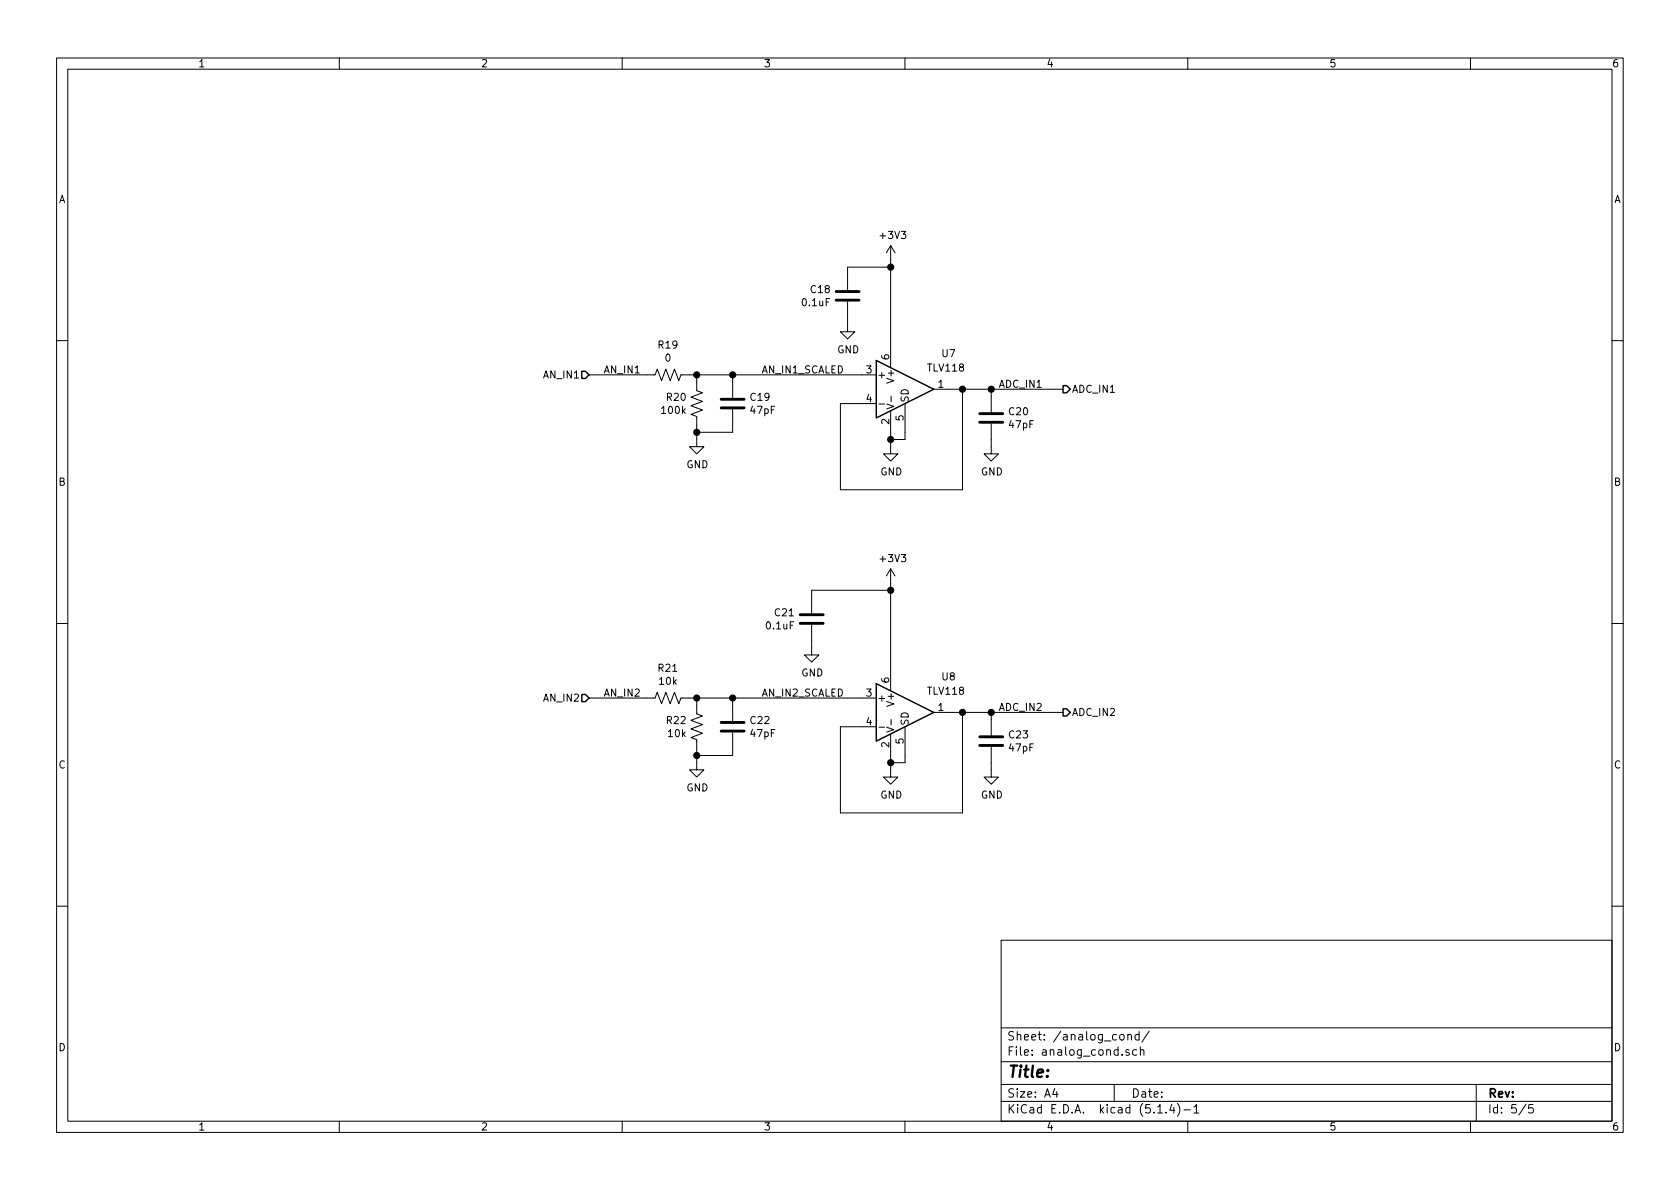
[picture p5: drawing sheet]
EESchema Schematic File Version 4
LIBS:wiproc-cache
EELAYER 30 0
EELAYER END
$Descr A4 11693 8268
encoding utf-8
Sheet 5 5
Title ""
Date ""
Rev ""
Comp ""
Comment1 ""
Comment2 ""
Comment3 ""
Comment4 ""
$EndDescr
$Comp
L power:GND #PWR047
U 1 1
P 6200 3100
F 0 "#PWR047" H 6200 2850 50  0001 C CNN
F 1 "GND" H 6205 2927 50  0000 C CNN
F 2 "" H 6200 3100 50  0001 C CNN
F 3 "" H 6200 3100 50  0001 C CNN
	1    6200 3100
	1    0    0    -1  
$EndComp
Wire Wire Line
	6200 3000 6200 3050
Wire Wire Line
	6300 3000 6300 3050
Wire Wire Line
	6300 3050 6200 3050
Connection ~ 6200 3050
Wire Wire Line
	6200 3050 6200 3100
Wire Wire Line
	6000 2800 5850 2800
Wire Wire Line
	5850 2800 5850 3400
Wire Wire Line
	5850 3400 6700 3400
Wire Wire Line
	6700 3400 6700 2700
Wire Wire Line
	6700 2700 6600 2700
Text HLabel 7400 2700 2    50   Output ~ 0
ADC_IN1
Wire Wire Line
	6700 2700 6900 2700
Connection ~ 6700 2700
Text Label 6950 2700 0    50   ~ 0
ADC_IN1
$Comp
L power:+3V3 #PWR044
U 1 1
P 6200 1800
F 0 "#PWR044" H 6200 1650 50  0001 C CNN
F 1 "+3V3" H 6215 1973 50  0000 C CNN
F 2 "" H 6200 1800 50  0001 C CNN
F 3 "" H 6200 1800 50  0001 C CNN
	1    6200 1800
	1    0    0    -1  
$EndComp
Wire Wire Line
	6200 1800 6200 1850
$Comp
L Device:R_US R20
U 1 1
P 4850 2800
F 0 "R20" H 4783 2846 50  0000 R CNN
F 1 "100k" H 4783 2755 50  0000 R CNN
F 2 "Resistor_SMD:R_0603_1608Metric_Pad1.05x0.95mm_HandSolder" V 4890 2790 50  0001 C CNN
F 3 "~" H 4850 2800 50  0001 C CNN
	1    4850 2800
	1    0    0    -1  
$EndComp
$Comp
L power:GND #PWR046
U 1 1
P 4850 3050
F 0 "#PWR046" H 4850 2800 50  0001 C CNN
F 1 "GND" H 4855 2877 50  0000 C CNN
F 2 "" H 4850 3050 50  0001 C CNN
F 3 "" H 4850 3050 50  0001 C CNN
	1    4850 3050
	1    0    0    -1  
$EndComp
Wire Wire Line
	4850 2950 4850 3000
$Comp
L Device:R_US R19
U 1 1
P 4650 2600
F 0 "R19" V 4855 2600 50  0000 C CNN
F 1 "0" V 4764 2600 50  0000 C CNN
F 2 "Resistor_SMD:R_0603_1608Metric_Pad1.05x0.95mm_HandSolder" V 4690 2590 50  0001 C CNN
F 3 "~" H 4650 2600 50  0001 C CNN
	1    4650 2600
	0    -1   -1   0   
$EndComp
Wire Wire Line
	4800 2600 4850 2600
Wire Wire Line
	4850 2650 4850 2600
Connection ~ 4850 2600
Wire Wire Line
	4850 2600 5100 2600
$Comp
L Device:C C19
U 1 1
P 5100 2800
F 0 "C19" H 5215 2846 50  0000 L CNN
F 1 "47pF" H 5215 2755 50  0000 L CNN
F 2 "Capacitor_SMD:C_0603_1608Metric_Pad1.05x0.95mm_HandSolder" H 5138 2650 50  0001 C CNN
F 3 "~" H 5100 2800 50  0001 C CNN
	1    5100 2800
	1    0    0    -1  
$EndComp
Wire Wire Line
	5100 2950 5100 3000
Wire Wire Line
	5100 3000 4850 3000
Connection ~ 4850 3000
Wire Wire Line
	4850 3000 4850 3050
Wire Wire Line
	5100 2650 5100 2600
Connection ~ 5100 2600
Wire Wire Line
	5100 2600 6000 2600
Text HLabel 4100 2600 0    50   Input ~ 0
AN_IN1
Wire Wire Line
	4100 2600 4500 2600
$Comp
L Device:C C20
U 1 1
P 6900 2900
F 0 "C20" H 7015 2946 50  0000 L CNN
F 1 "47pF" H 7015 2855 50  0000 L CNN
F 2 "Capacitor_SMD:C_0603_1608Metric_Pad1.05x0.95mm_HandSolder" H 6938 2750 50  0001 C CNN
F 3 "~" H 6900 2900 50  0001 C CNN
	1    6900 2900
	1    0    0    -1  
$EndComp
$Comp
L power:GND #PWR048
U 1 1
P 6900 3100
F 0 "#PWR048" H 6900 2850 50  0001 C CNN
F 1 "GND" H 6905 2927 50  0000 C CNN
F 2 "" H 6900 3100 50  0001 C CNN
F 3 "" H 6900 3100 50  0001 C CNN
	1    6900 3100
	1    0    0    -1  
$EndComp
Wire Wire Line
	6900 3050 6900 3100
Wire Wire Line
	6900 2750 6900 2700
Connection ~ 6900 2700
Wire Wire Line
	6900 2700 7400 2700
$Comp
L power:GND #PWR052
U 1 1
P 6200 5350
F 0 "#PWR052" H 6200 5100 50  0001 C CNN
F 1 "GND" H 6205 5177 50  0000 C CNN
F 2 "" H 6200 5350 50  0001 C CNN
F 3 "" H 6200 5350 50  0001 C CNN
	1    6200 5350
	1    0    0    -1  
$EndComp
Wire Wire Line
	6200 5250 6200 5300
Wire Wire Line
	6300 5250 6300 5300
Wire Wire Line
	6300 5300 6200 5300
Connection ~ 6200 5300
Wire Wire Line
	6200 5300 6200 5350
$Comp
L tlv118:TLV118 U8
U 1 1
P 6300 4950
F 0 "U8" H 6550 5200 50  0000 L CNN
F 1 "TLV118" H 6450 5100 50  0000 L CNN
F 2 "Package_TO_SOT_SMD:SOT-23-6" H 6450 4700 50  0001 L CNN
F 3 "http://www.ti.com/lit/ds/symlink/opa355.pdf" H 6450 5100 50  0001 C CNN
	1    6300 4950
	1    0    0    -1  
$EndComp
Wire Wire Line
	6000 5050 5850 5050
Wire Wire Line
	5850 5050 5850 5650
Wire Wire Line
	5850 5650 6700 5650
Wire Wire Line
	6700 5650 6700 4950
Wire Wire Line
	6700 4950 6600 4950
Text HLabel 7400 4950 2    50   Output ~ 0
ADC_IN2
Wire Wire Line
	6700 4950 6900 4950
Connection ~ 6700 4950
Text Label 6950 4950 0    50   ~ 0
ADC_IN2
$Comp
L power:+3V3 #PWR049
U 1 1
P 6200 4050
F 0 "#PWR049" H 6200 3900 50  0001 C CNN
F 1 "+3V3" H 6215 4223 50  0000 C CNN
F 2 "" H 6200 4050 50  0001 C CNN
F 3 "" H 6200 4050 50  0001 C CNN
	1    6200 4050
	1    0    0    -1  
$EndComp
Wire Wire Line
	6200 4050 6200 4100
$Comp
L Device:R_US R22
U 1 1
P 4850 5050
F 0 "R22" H 4783 5096 50  0000 R CNN
F 1 "10k" H 4783 5005 50  0000 R CNN
F 2 "Resistor_SMD:R_0603_1608Metric_Pad1.05x0.95mm_HandSolder" V 4890 5040 50  0001 C CNN
F 3 "~" H 4850 5050 50  0001 C CNN
	1    4850 5050
	1    0    0    -1  
$EndComp
$Comp
L power:GND #PWR051
U 1 1
P 4850 5300
F 0 "#PWR051" H 4850 5050 50  0001 C CNN
F 1 "GND" H 4855 5127 50  0000 C CNN
F 2 "" H 4850 5300 50  0001 C CNN
F 3 "" H 4850 5300 50  0001 C CNN
	1    4850 5300
	1    0    0    -1  
$EndComp
Wire Wire Line
	4850 5200 4850 5250
$Comp
L Device:R_US R21
U 1 1
P 4650 4850
F 0 "R21" V 4855 4850 50  0000 C CNN
F 1 "10k" V 4764 4850 50  0000 C CNN
F 2 "Resistor_SMD:R_0603_1608Metric_Pad1.05x0.95mm_HandSolder" V 4690 4840 50  0001 C CNN
F 3 "~" H 4650 4850 50  0001 C CNN
	1    4650 4850
	0    -1   -1   0   
$EndComp
Wire Wire Line
	4800 4850 4850 4850
Wire Wire Line
	4850 4900 4850 4850
Connection ~ 4850 4850
Wire Wire Line
	4850 4850 5100 4850
$Comp
L Device:C C22
U 1 1
P 5100 5050
F 0 "C22" H 5215 5096 50  0000 L CNN
F 1 "47pF" H 5215 5005 50  0000 L CNN
F 2 "Capacitor_SMD:C_0603_1608Metric_Pad1.05x0.95mm_HandSolder" H 5138 4900 50  0001 C CNN
F 3 "~" H 5100 5050 50  0001 C CNN
	1    5100 5050
	1    0    0    -1  
$EndComp
Wire Wire Line
	5100 5200 5100 5250
Wire Wire Line
	5100 5250 4850 5250
Connection ~ 4850 5250
Wire Wire Line
	4850 5250 4850 5300
Wire Wire Line
	5100 4900 5100 4850
Connection ~ 5100 4850
Wire Wire Line
	5100 4850 6000 4850
Text HLabel 4100 4850 0    50   Input ~ 0
AN_IN2
Wire Wire Line
	4100 4850 4500 4850
$Comp
L Device:C C23
U 1 1
P 6900 5150
F 0 "C23" H 7015 5196 50  0000 L CNN
F 1 "47pF" H 7015 5105 50  0000 L CNN
F 2 "Capacitor_SMD:C_0603_1608Metric_Pad1.05x0.95mm_HandSolder" H 6938 5000 50  0001 C CNN
F 3 "~" H 6900 5150 50  0001 C CNN
	1    6900 5150
	1    0    0    -1  
$EndComp
$Comp
L power:GND #PWR053
U 1 1
P 6900 5350
F 0 "#PWR053" H 6900 5100 50  0001 C CNN
F 1 "GND" H 6905 5177 50  0000 C CNN
F 2 "" H 6900 5350 50  0001 C CNN
F 3 "" H 6900 5350 50  0001 C CNN
	1    6900 5350
	1    0    0    -1  
$EndComp
Wire Wire Line
	6900 5300 6900 5350
Wire Wire Line
	6900 5000 6900 4950
Connection ~ 6900 4950
Wire Wire Line
	6900 4950 7400 4950
$Comp
L Device:C C18
U 1 1
P 5900 2050
F 0 "C18" H 5786 2096 50  0000 R CNN
F 1 "0.1uF" H 5786 2005 50  0000 R CNN
F 2 "Capacitor_SMD:C_0603_1608Metric_Pad1.05x0.95mm_HandSolder" H 5938 1900 50  0001 C CNN
F 3 "~" H 5900 2050 50  0001 C CNN
	1    5900 2050
	1    0    0    -1  
$EndComp
$Comp
L tlv118:TLV118 U7
U 1 1
P 6300 2700
F 0 "U7" H 6550 2950 50  0000 L CNN
F 1 "TLV118" H 6450 2850 50  0000 L CNN
F 2 "Package_TO_SOT_SMD:SOT-23-6" H 6450 2450 50  0001 L CNN
F 3 "http://www.ti.com/lit/ds/symlink/opa355.pdf" H 6450 2850 50  0001 C CNN
	1    6300 2700
	1    0    0    -1  
$EndComp
$Comp
L Device:C C21
U 1 1
P 5650 4300
F 0 "C21" H 5536 4346 50  0000 R CNN
F 1 "0.1uF" H 5536 4255 50  0000 R CNN
F 2 "Capacitor_SMD:C_0603_1608Metric_Pad1.05x0.95mm_HandSolder" H 5688 4150 50  0001 C CNN
F 3 "~" H 5650 4300 50  0001 C CNN
	1    5650 4300
	1    0    0    -1  
$EndComp
$Comp
L power:GND #PWR050
U 1 1
P 5650 4500
F 0 "#PWR050" H 5650 4250 50  0001 C CNN
F 1 "GND" H 5655 4327 50  0000 C CNN
F 2 "" H 5650 4500 50  0001 C CNN
F 3 "" H 5650 4500 50  0001 C CNN
	1    5650 4500
	1    0    0    -1  
$EndComp
Wire Wire Line
	5650 4450 5650 4500
Wire Wire Line
	5650 4150 5650 4100
Wire Wire Line
	5650 4100 6200 4100
Connection ~ 6200 4100
Wire Wire Line
	6200 4100 6200 4650
$Comp
L power:GND #PWR045
U 1 1
P 5900 2250
F 0 "#PWR045" H 5900 2000 50  0001 C CNN
F 1 "GND" H 5905 2077 50  0000 C CNN
F 2 "" H 5900 2250 50  0001 C CNN
F 3 "" H 5900 2250 50  0001 C CNN
	1    5900 2250
	1    0    0    -1  
$EndComp
Wire Wire Line
	5900 2250 5900 2200
Wire Wire Line
	5900 1900 5900 1850
Wire Wire Line
	5900 1850 6200 1850
Connection ~ 6200 1850
Wire Wire Line
	6200 1850 6200 2400
Text Label 4200 2600 0    50   ~ 0
AN_IN1
Text Label 5300 2600 0    50   ~ 0
AN_IN1_SCALED
Text Label 4200 4850 0    50   ~ 0
AN_IN2
Text Label 5300 4850 0    50   ~ 0
AN_IN2_SCALED
$EndSCHEMATC
